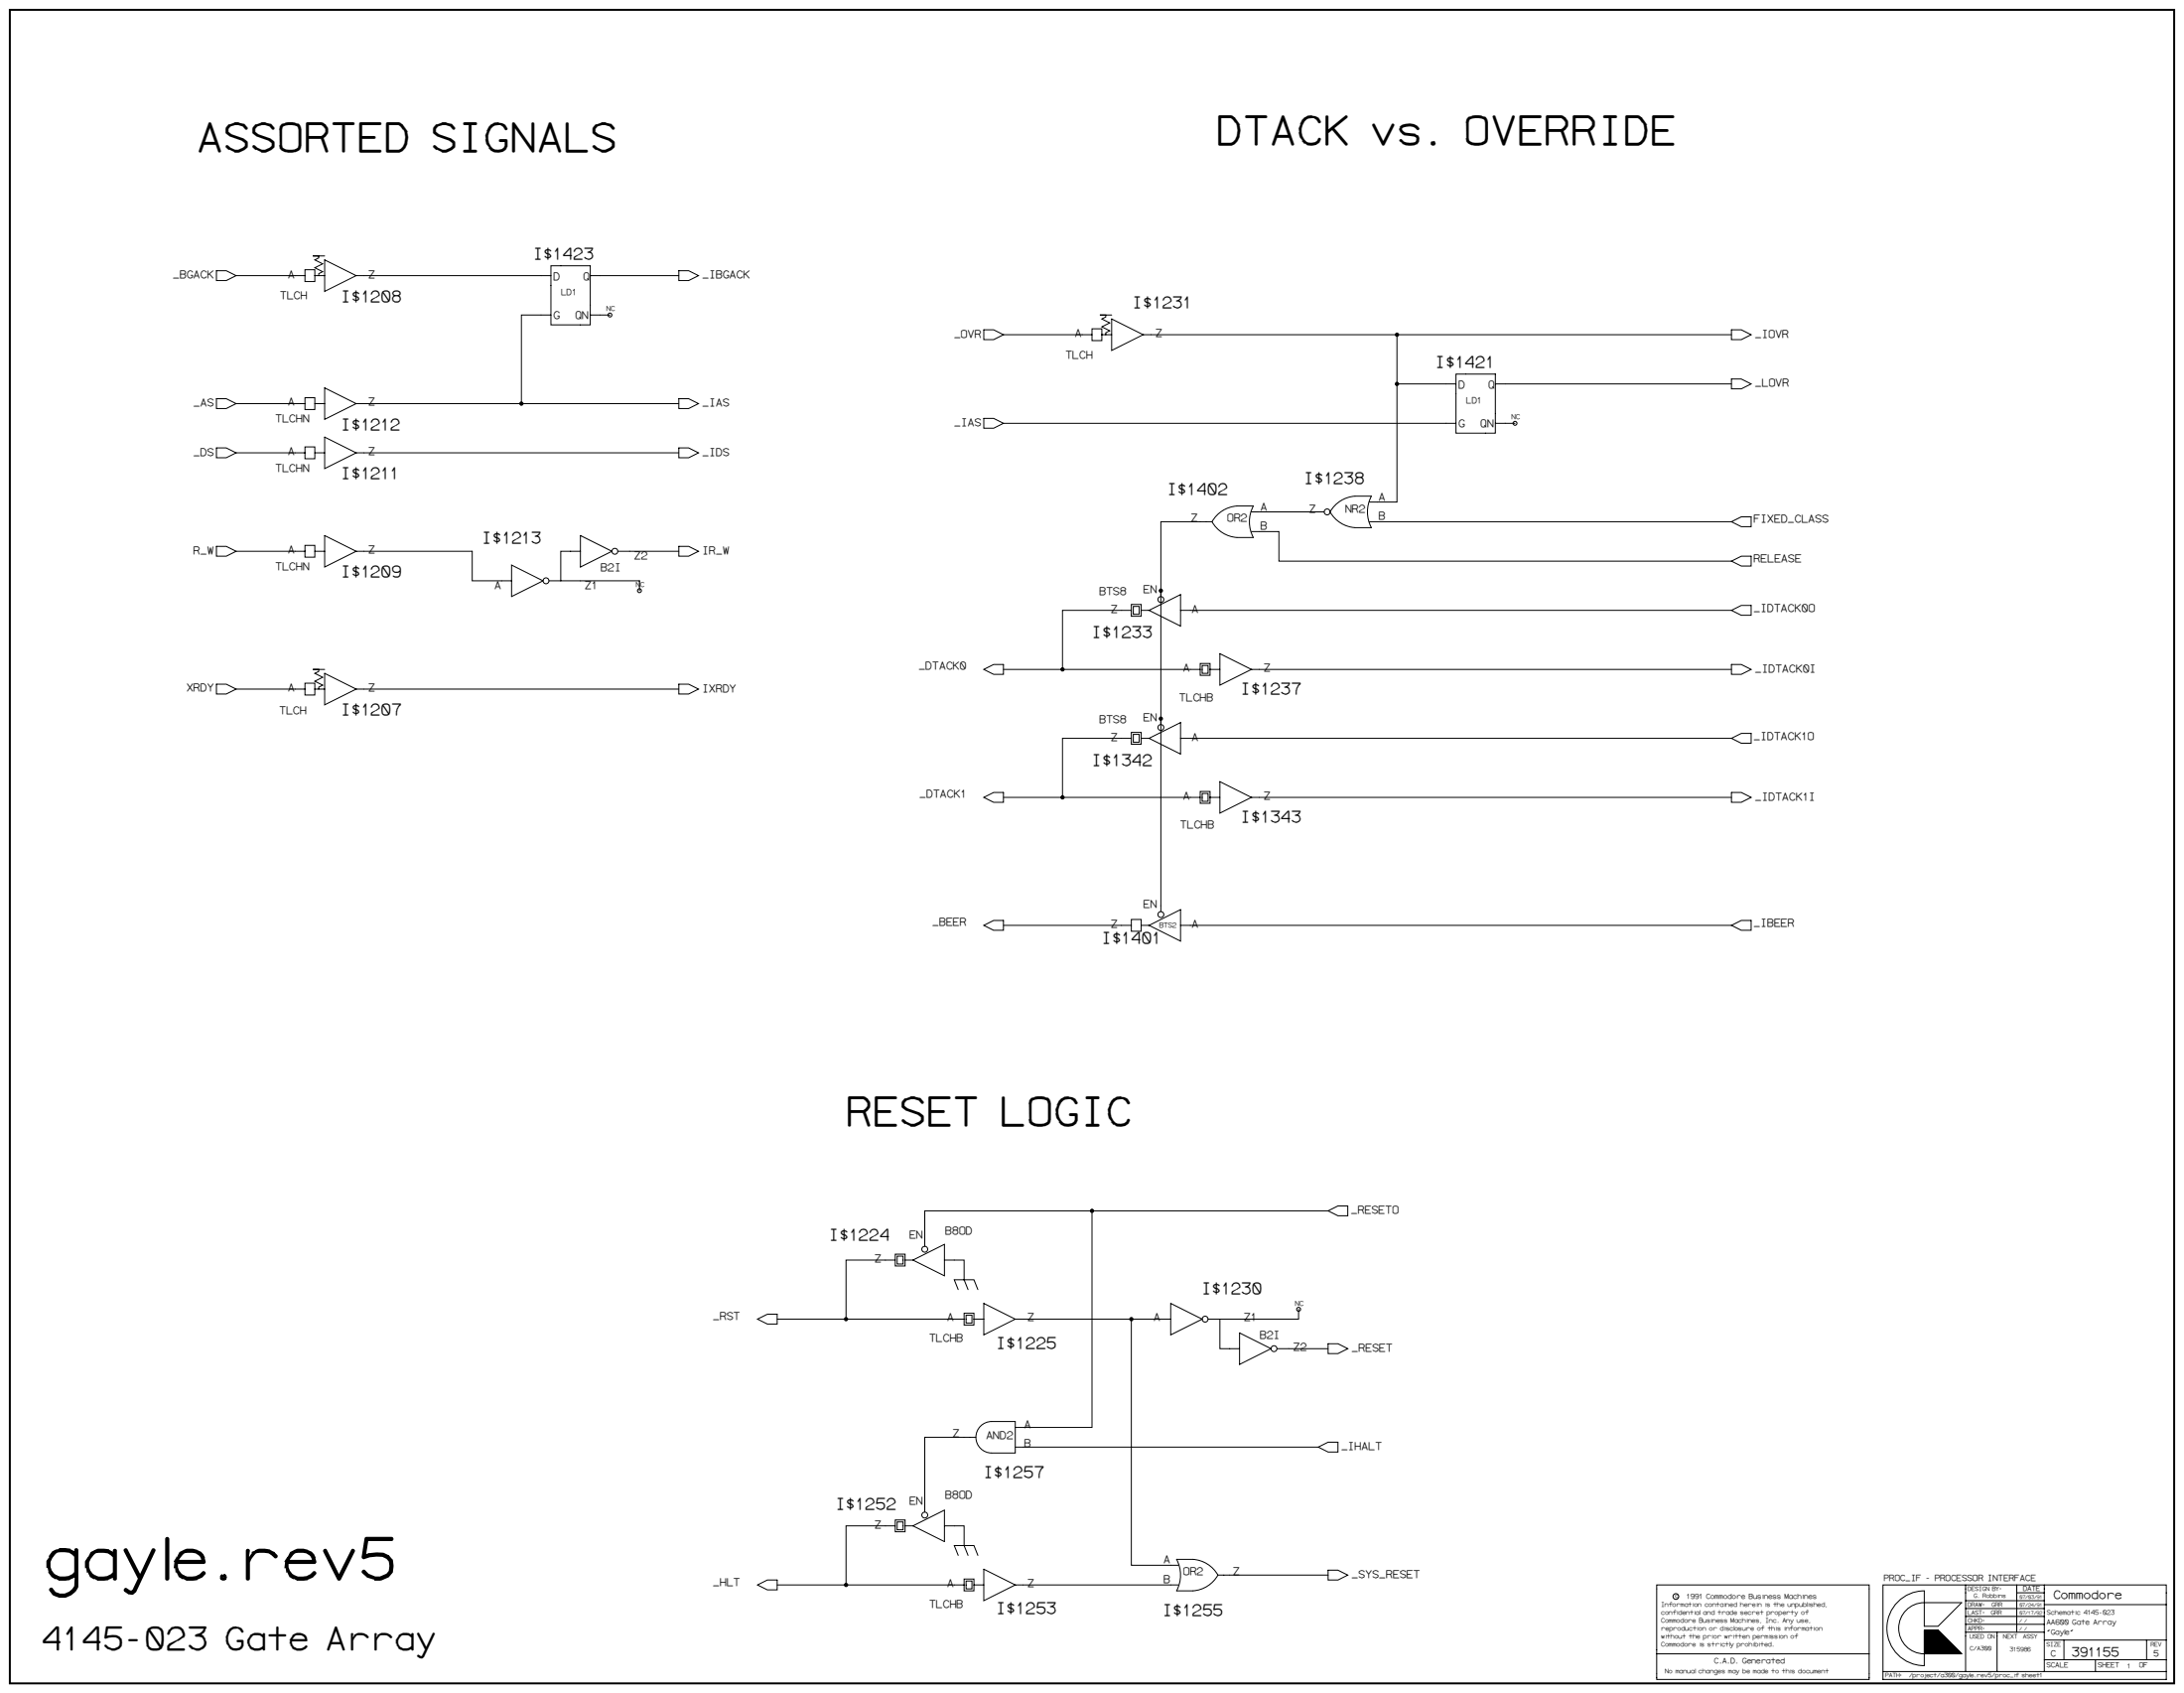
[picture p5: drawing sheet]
<svg xmlns="http://www.w3.org/2000/svg" width="1189mm" height="921mm" viewBox="0 0 1189 921" stroke-linecap="round" stroke-linejoin="round" font-family="sans-serif">
<path d="M5 5h1179v911h-1179z" fill="none" stroke="#fff" stroke-width=".54"/>
<path d="M5 5h1179v911h-1179z" fill="none" stroke="#000" stroke-width="1.1"/>
<g fill="none" stroke="#000" stroke-width=".54">
<path d="M177 139h-7h4v1l-3 1 5 3-5 2 5 2-2 1v1M118 147h5l6 3-6 3h-5zM129 150h37M166 147h5v6h-5zM171 150h6M177 141l17 9-17 9zM194 150h106M300 145h21v32h-21zM321 150h49M370 147h5l5 3-5 3h-5zM300 171h-16v49M321 171h11"/>
<path d="M536 179h5l5 3-5 3h-5zM594 179h6v6h-6zM605 174l17 8-17 9zM605 171h-6h3v1l-2 2 4 2-4 2 4 2-2 1v1M943 179h5l5 3-5 3h-5zM546 182h48M600 182h5M622 182h321M760 182v91h-15M118 217h5l6 3-6 2h-5zM129 220h37M166 216h5v7h-5z"/>
<path d="M171 220h6M177 211l17 9-17 8zM194 220h176M370 217h5l5 3-5 2h-5zM760 209h33M793 204h21v32h-21zM814 209h129M943 206h5l5 3-5 3h-5zM177 238l17 8-17 9zM536 228h5l5 2-5 3h-5zM546 230h247M814 230h11"/>
<path d="M118 244h5l6 2-6 3h-5zM129 246h37M166 243h5v7h-5zM171 246h6M194 246h176M370 244h5l5 2-5 3h-5zM663 280a17 17 0 0 1 10-5h9a18 18 0 0 0 0 17h-9a17 17 0 0 1-13-8zM681 279h40M727 274a17 17 0 0 1 11-4h9a18 18 0 0 0 0 17h-9a17 17 0 0 1-14-8zM118 297h5l6 3-6 3h-5zM129 300h37M166 297h5v6h-5z"/>
<path d="M171 300h6M177 291l17 9-17 9zM194 300h63v16h21M316 300h-11v16M316 291l17 9-17 9zM336 300h34M370 297h5l5 3-5 3h-5zM660 284h-28v212M681 289h15v16h247M745 284h198M943 284l5-3h5v6h-5zM278 307l18 9-18 9z"/>
<path d="M299 316h49v5M943 305l5-2h5v5h-5zM616 332h-38v32h75M616 329h5v6h-5zM617 330h3v4h-3zM621 332h4M625 332l18-8v17zM643 332h300M943 332l5-3h5v6h-5zM664 356l17 8-17 9zM118 372h5l6 3-6 3h-5zM129 375h37"/>
<path d="M166 372h5v6h-5zM171 375h6M177 366l17 9-17 8zM177 364h-7h4v1l-3 1 5 2-5 3 5 2-2 1v1M194 375h176M370 372h5l5 3-5 3h-5zM536 364l5-2h5v5h-5zM546 364h32M653 361h6v6h-6zM654 362h4v4h-4zM659 364h5M681 364h262"/>
<path d="M943 362h5l5 2-5 3h-5zM616 398h5v7h-5zM617 400h3v4h-3zM616 402h-38v32h75M621 402h4M625 402l18-9v17zM643 402h300M943 402l5-3h5v5h-5zM536 434l5-3h5v6h-5zM546 434h32M653 431h6v6h-6zM654 432h4v4h-4z"/>
<path d="M659 434h5M664 425l17 9-17 8zM681 434h262M943 431h5l5 3-5 3h-5zM536 503l5-2h5v5h-5zM546 503h70M616 500h5v7h-5zM621 503h4M625 503l18-8v17zM643 503h300M943 503l5-2h5v5h-5zM594 659h129"/>
<path d="M723 659l5-3h6v5h-6zM503 678v-19h91v118h-41M487 686h-26v32M487 682h6v7h-6zM488 683h4v5h-4zM493 686h4M497 686l17-9v17zM514 686h11v10h5l2 6M412 718l6-3h5v5h-5zM423 718h102M522 702l-3-6h6l2 6M525 714h5v7h-5z"/>
<path d="M526 716h3v4h-3zM530 718h6M536 709l17 9-17 8zM553 718h63M637 718h-21v134h26M637 709l17 9-17 8zM664 718v16h11M707 712v6h-49M675 725l17 9-17 8zM695 734h28M723 731h5l6 3-6 2h-5zM534 776l2-2 3-1h14v18h-13a9 9 0 0 1-8-6 9 9 0 0 1 2-9z"/>
<path d="M531 782h-28v41M553 787h165M718 787l5-2h5v5h-5zM487 830h-26v32M487 827h6v6h-6zM488 828h4v4h-4zM493 830h4M497 830l17-8v17zM514 830h11v11h5l2 5M522 846l-3-5h6l2 5M525 859h5v7h-5zM536 854l17 8-17 9z"/>
<path d="M640 848h9a17 17 0 0 1 14 9 17 17 0 0 1-14 9h-9a18 18 0 0 0 0-18zM663 857h60M723 854h5l6 3-6 3h-5zM412 862l6-2h5v5h-5zM423 862h102M526 860h3v4h-3zM530 862h6M553 862h89M1033 871a20 20 0 0 0-4 23 20 20 0 0 0 18 12v-19h8l13 13h-21a14 14 0 0 1-13-14 14 14 0 0 1 13-14h21l-13 13h-8v-19a20 20 0 0 0-14 5zM1070 862v47M1070 879h43M1070 875h43"/>
<path d="M1070 871h43M1098 862v26M1098 867h15M1113 862v47M1113 873h66M902 900v14h115v-52h-115v38h115M1047 892h14M1047 888h9M1047 889h10M1047 890h11M1047 891h12M1047 893h14"/>
<path d="M1047 894h15M1047 896h17M1047 897h18M1047 898h19M1047 899h20M1047 887h9M1047 892h13M1047 895h16M1047 887h8M1047 897h19M1047 900h21M1070 888h43"/>
<path d="M1070 884h43M1087 888v21M1113 892h66M1124 892v11M1169 892v11M1025 909v5h154v-52h-154v47h154M1113 903h66M1141 903v6"/>
<circle cx="332" cy="171" r="1.1"/>
<circle cx="760" cy="182" r=".9"/>
<circle cx="284" cy="220" r=".9"/>
<circle cx="760" cy="209" r=".9"/>
<circle cx="825" cy="230" r="1.1"/>
<circle cx="722" cy="279" r="1.6"/>
<circle cx="335" cy="300" r="1.6"/>
<circle cx="297" cy="316" r="1.6"/>
<circle cx="348" cy="321" r="1.1"/>
<circle cx="632" cy="326" r="1.6"/>
<circle cx="632" cy="321" r=".9"/>
<circle cx="578" cy="364" r=".9"/>
<circle cx="632" cy="396" r="1.6"/>
<circle cx="632" cy="391" r=".9"/>
<circle cx="578" cy="434" r=".9"/>
<circle cx="632" cy="498" r="1.6"/>
<circle cx="594" cy="659" r=".9"/>
<circle cx="503" cy="680" r="1.6"/>
<circle cx="461" cy="718" r=".9"/>
<circle cx="616" cy="718" r=".9"/>
<circle cx="656" cy="718" r="1.6"/>
<circle cx="707" cy="712" r="1.1"/>
<circle cx="694" cy="734" r="1.6"/>
<circle cx="503" cy="824" r="1.6"/>
<circle cx="461" cy="862" r=".9"/>
<circle cx="912" cy="869" r="1.6"/>
</g>
<g fill="#000">
<circle cx="760" cy="182" r=".9"/>
<circle cx="284" cy="220" r=".9"/>
<circle cx="760" cy="209" r=".9"/>
<circle cx="632" cy="321" r=".9"/>
<circle cx="578" cy="364" r=".9"/>
<circle cx="632" cy="391" r=".9"/>
<circle cx="578" cy="434" r=".9"/>
<circle cx="594" cy="659" r=".9"/>
<circle cx="461" cy="718" r=".9"/>
<circle cx="616" cy="718" r=".9"/>
<circle cx="461" cy="862" r=".9"/>
</g>
<text font-size="32.1" x="22" y="859">gayle.rev5</text>
<g font-size="22.3">
<text x="106" y="82">ASSORTED SIGNALS</text>
<text x="661" y="78">DTACK vs. OVERRIDE</text>
<text x="460" y="612">RESET LOGIC</text>
</g>
<text font-size="17.9" x="22" y="897">4145-023 Gate Array</text>
<g font-size="8.9">
<text x="290" y="141">I$1423</text>
<text x="185" y="164">I$1208</text>
<text x="616" y="167">I$1231</text>
<text x="781" y="200">I$1421</text>
<text x="185" y="234">I$1212</text>
<text x="185" y="260">I$1211</text>
<text x="709" y="263">I$1238</text>
<text x="635" y="269">I$1402</text>
<text x="262" y="295">I$1213</text>
<text x="185" y="314">I$1209</text>
<text x="594" y="347">I$1233</text>
<text x="675" y="378">I$1237</text>
<text x="185" y="389">I$1207</text>
<text x="594" y="416">I$1342</text>
<text x="675" y="447">I$1343</text>
<text x="599" y="513">I$1401</text>
<text x="451" y="675">I$1224</text>
<text x="654" y="704">I$1230</text>
<text x="542" y="733">I$1225</text>
<text x="535" y="804">I$1257</text>
<text x="454" y="821">I$1252</text>
<text x="542" y="878">I$1253</text>
<text x="632" y="879">I$1255</text>
</g>
<text font-size="7.1" x="1127" y="901">391155</text>
<text font-size="6.5" x="1117" y="870">Commodore</text>
<g font-size="6">
<text x="94" y="151">_BGACK</text>
<text x="156" y="151">A</text>
<text x="200" y="151">Z</text>
<text x="301" y="152">D</text>
<text x="317" y="152">Q</text>
<text x="382" y="151">_IBGACK</text>
<text x="152" y="163">TLCH</text>
<text x="301" y="174">G</text>
<text x="313" y="174">QN</text>
<text x="519" y="183">_OVR</text>
<text x="585" y="183">A</text>
<text x="629" y="183">Z</text>
<text x="955" y="184">_IOVR</text>
<text x="580" y="195">TLCH</text>
<text x="794" y="211">D</text>
<text x="810" y="211">Q</text>
<text x="955" y="210">_LOVR</text>
<text x="105" y="221">_AS</text>
<text x="156" y="221">A</text>
<text x="200" y="221">Z</text>
<text x="382" y="221">_IAS</text>
<text x="150" y="230">TLCHN</text>
<text x="519" y="232">_IAS</text>
<text x="794" y="232">G</text>
<text x="805" y="232">QN</text>
<text x="105" y="248">_DS</text>
<text x="156" y="247">A</text>
<text x="200" y="247">Z</text>
<text x="382" y="248">_IDS</text>
<text x="150" y="257">TLCHN</text>
<text x="750" y="272">A</text>
<text x="686" y="277">A</text>
<text x="712" y="279">Z</text>
<text x="732" y="279">NR2</text>
<text x="648" y="284">Z</text>
<text x="668" y="284">OR2</text>
<text x="750" y="283">B</text>
<text x="954" y="284">FIXED_CLASS</text>
<text x="686" y="288">B</text>
<text x="105" y="301">R_W</text>
<text x="156" y="301">A</text>
<text x="200" y="301">Z</text>
<text x="345" y="304">Z2</text>
<text x="382" y="301">IR_W</text>
<text x="954" y="306">RELEASE</text>
<text x="150" y="310">TLCHN</text>
<text x="327" y="311">B2I</text>
<text x="269" y="320">A</text>
<text x="318" y="320">Z1</text>
<text x="598" y="323">BTS8</text>
<text x="622" y="322">EN</text>
<text x="604" y="333">Z</text>
<text x="648" y="333">A</text>
<text x="954" y="333">_IDTACK0O</text>
<text x="500" y="364">_DTACK0</text>
<text x="644" y="365">A</text>
<text x="688" y="365">Z</text>
<text x="955" y="366">_IDTACK0I</text>
<text x="101" y="376">XRDY</text>
<text x="156" y="376">A</text>
<text x="200" y="376">Z</text>
<text x="382" y="376">IXRDY</text>
<text x="642" y="382">TLCHB</text>
<text x="152" y="389">TLCH</text>
<text x="598" y="393">BTS8</text>
<text x="622" y="392">EN</text>
<text x="604" y="403">Z</text>
<text x="648" y="403">A</text>
<text x="954" y="402">_IDTACK1O</text>
<text x="500" y="434">_DTACK1</text>
<text x="644" y="435">A</text>
<text x="688" y="435">Z</text>
<text x="955" y="435">_IDTACK1I</text>
<text x="642" y="451">TLCHB</text>
<text x="622" y="494">EN</text>
<text x="507" y="504">_BEER</text>
<text x="954" y="504">_IBEER</text>
<text x="604" y="505">Z</text>
<text x="648" y="505">A</text>
<text x="735" y="660">_RESETO</text>
<text x="514" y="671">B8OD</text>
<text x="495" y="674">EN</text>
<text x="476" y="687">Z</text>
<text x="388" y="718">_RST</text>
<text x="515" y="719">A</text>
<text x="559" y="719">Z</text>
<text x="628" y="719">A</text>
<text x="677" y="719">Z1</text>
<text x="505" y="730">TLCHB</text>
<text x="685" y="728">B2I</text>
<text x="704" y="735">Z2</text>
<text x="735" y="735">_RESET</text>
<text x="557" y="777">A</text>
<text x="518" y="782">Z</text>
<text x="536" y="783">AND2</text>
<text x="557" y="787">B</text>
<text x="730" y="789">_IHALT</text>
<text x="514" y="815">B8OD</text>
<text x="495" y="818">EN</text>
<text x="476" y="831">Z</text>
<text x="633" y="851">A</text>
<text x="644" y="857">OR2</text>
<text x="671" y="857">Z</text>
<text x="388" y="862">_HLT</text>
<text x="515" y="863">A</text>
<text x="559" y="863">Z</text>
<text x="633" y="861">B</text>
<text x="735" y="858">_SYS_RESET</text>
<text x="505" y="875">TLCHB</text>
</g>
<g font-size="4.8">
<text x="305" y="161">LD1</text>
<text x="798" y="220">LD1</text>
<text x="1025" y="860">PROC_IF - PROCESSOR INTERFACE</text>
<text x="1116" y="901">C</text>
<text x="1172" y="901">5</text>
</g>
<text font-size="4.2" x="933" y="905">C.A.D. Generated</text>
<g font-size="4">
<text x="1114" y="884">AA600 Gate Array</text>
<text x="1114" y="889">&quot;Gayle&quot;</text>
</g>
<g font-size="3.9">
<text x="330" y="169">NC</text>
<text x="823" y="228">NC</text>
<text x="346" y="319">NC</text>
<text x="631" y="505">BTS2</text>
<text x="705" y="710">NC</text>
<text x="918" y="870">1991 Commodore Business Machines</text>
<text x="1101" y="866">DATE</text>
<text x="1114" y="907">SCALE</text>
<text x="1142" y="907">SHEET</text>
<text x="1164" y="907">OF</text>
</g>
<g font-size="3.6">
<text x="1114" y="878">Schematic 4145-023</text>
<text x="1158" y="908">1</text>
</g>
<g font-size="3.5">
<text x="912" y="869">c</text>
<text x="904" y="874">Information contained herein is the unpublished,</text>
<text x="904" y="878">confidential and trade secret property of</text>
<text x="904" y="883">Commodore Business Machines, Inc. Any use,</text>
<text x="904" y="887">reproduction or disclosure of this information</text>
<text x="904" y="891">without the prior written permission of</text>
<text x="904" y="896">Commodore is strictly prohibited.</text>
<text x="906" y="911">No manual changes may be made to this document</text>
</g>
<g font-size="3.3">
<text x="1071" y="866">DESIGN BY:</text>
<text x="1074" y="869">G. Robbins</text>
<text x="1071" y="874">DRAW:</text>
<text x="1084" y="874">GRR</text>
<text x="1071" y="878">LAST:</text>
<text x="1084" y="878">GRR</text>
<text x="1071" y="887">APPR:</text>
<text x="1071" y="883">CHKD:</text>
<text x="1072" y="891">USED ON</text>
<text x="1090" y="891">NEXT</text>
<text x="1101" y="891">ASSY</text>
<text x="1072" y="898">C/A300</text>
<text x="1094" y="899">315986</text>
<text x="1114" y="896">SIZE</text>
<text x="1171" y="896">REV</text>
<text x="1026" y="913">PATH:</text>
<text x="1039" y="913">/project/a300/gayle.rev5/proc_if sheet1</text>
</g>
<g font-size="2.7">
<text x="1099" y="870">07/03/91</text>
<text x="1099" y="874">07/24/91</text>
<text x="1099" y="878">07/17/92</text>
<text x="1099" y="887">/ /</text>
<text x="1099" y="883">/ /</text>
</g>
</svg>
